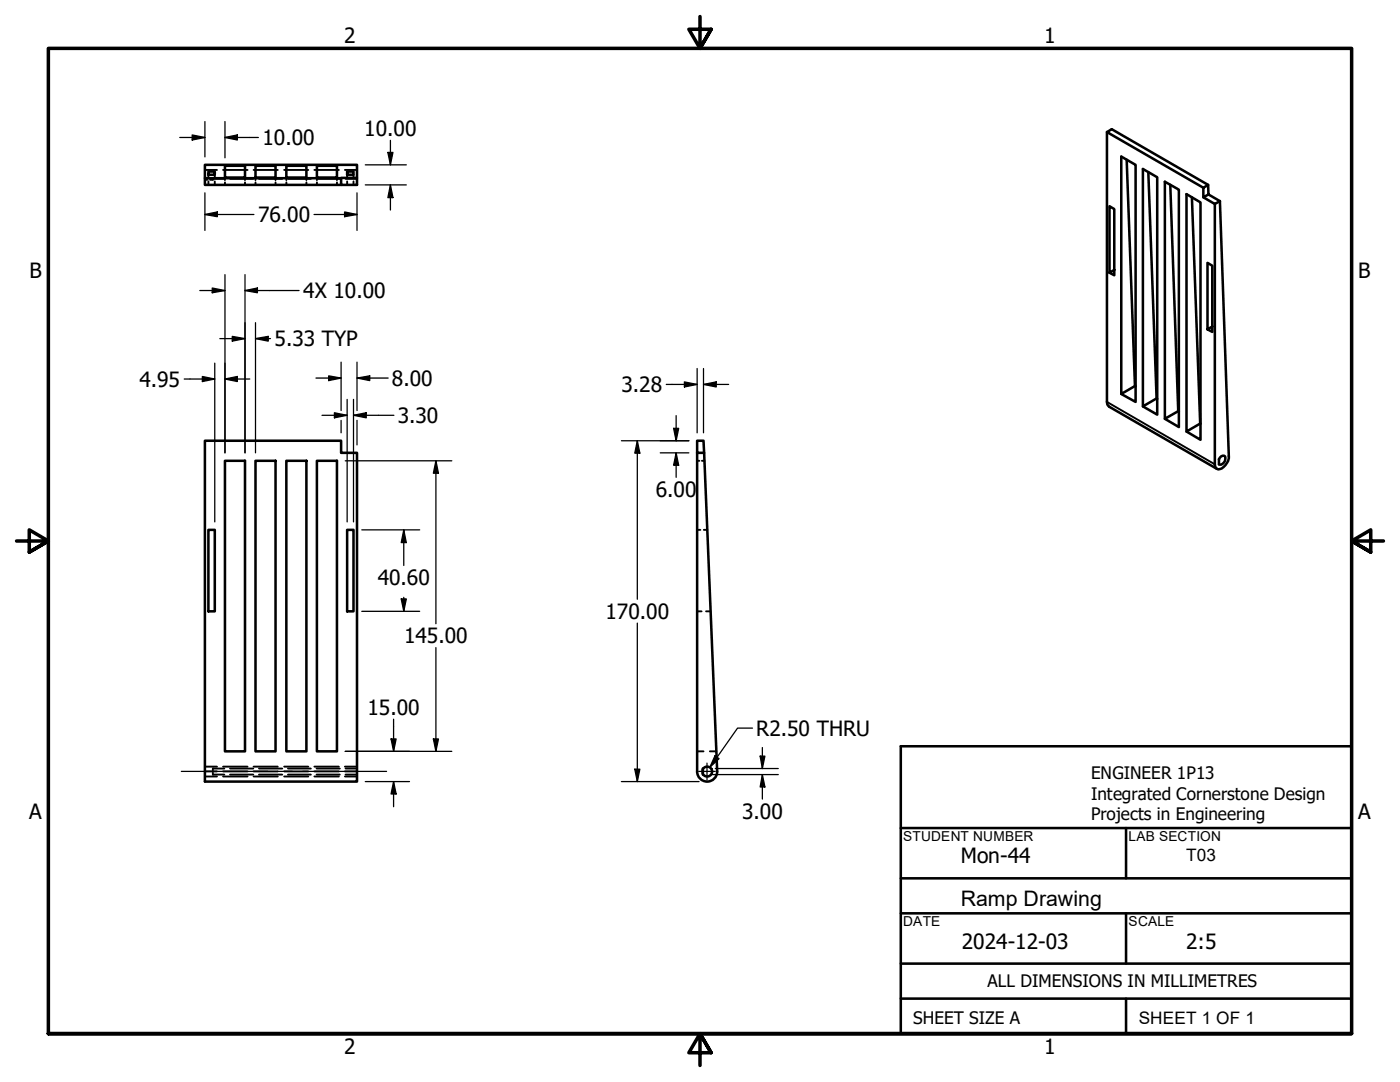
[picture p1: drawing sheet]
<svg xmlns="http://www.w3.org/2000/svg" width="279mm" height="216mm" viewBox="0 0 279 216" stroke-linecap="round" stroke-linejoin="round" font-family="sans-serif">
<!-- layer: Hidden (ANSI) -->
<g fill="none" stroke="#000" stroke-width=".38">
<path d="M40.9 35.9h.5M40.9 33.9h2.4M41.6 34.9v.7M41.6 36.2v.7M42.5 35.8l-.6 .1M42.9 34.9v.7M42.9 36.2v.7M44.5 33.9h4.9M44.8 35.7l-2.3 .1M44.9 35.4v.5M44.9 36.4v.5M45.9 35.7h4.6"/>
<path d="M48.9 35.4v.5M48.9 36.4v.5M50.6 33.9h4.8M51 35.4v.5M51 36.4v.5M51.7 35.7h4.6M55 35.4v.5M55 36.4v.5M56.7 33.9h4.8M57.1 35.4v.5M57.1 36.4v.5M57.5 35.7h4.5"/>
<path d="M61.2 35.4v.5M61.2 36.4v.5M62.7 33.9h4.9M63.2 35.7h4.6M63.2 35.4v.5M63.2 36.4v.5M67.2 35.4v.5M67.2 36.4v.5M68.8 33.9h2.4M69 35.7h2.2M69.3 34.9v.7M69.3 36.2v.7"/>
<path d="M70.5 34.9v.7M70.5 36.2v.7M139.1 91.9h.5M140.1 91.9h.5M139.1 105.7h.7M140.5 105.7h.7M139.1 122h.9M140.9 122h.9M40.9 154.9h2.4M40.9 153h2.4M40.9 153.9h2.4M42.5 154.2v.4h2.3"/>
<path d="M44.5 154.9h4.9M44.5 153h4.9M44.5 153.9h4.9M44.8 153.4h-2.3v.3M45.9 153.4h4.6M45.9 154.6h4.6M50.6 154.9h4.8M50.6 153h4.8M50.6 153.9h4.8M51.7 153.4h4.6M51.7 154.6h4.6M56.7 154.9h4.8"/>
<path d="M56.7 153h4.8M56.7 153.9h4.8M57.5 153.4h4.5M57.5 154.6h4.5M62.7 154.9h4.9M62.7 153h4.9M62.7 153.9h4.9M63.2 153.4h4.6M63.2 154.6h4.6M68.8 154.9h2.4M68.8 153h2.4M68.8 153.9h2.4"/>
<path d="M69 153.4h2.2M69 154.6h2.2M139.1 149.9h1.3M140.1 154.2l.2 .4M140.3 153.4l-.2 .3M141.7 149.9h1.2"/>
</g>
<!-- layer: Visible (ANSI) -->
<g fill="none" stroke="#000" stroke-width=".51">
<path d="M40.9 35.6h27.2M41.6 34.2h1.3v.7h-1.3zM44.9 33.1h4v2.3h-4zM51 33.1h4v2.3h-4zM57.1 33.1h4.1v2.3h-4.1zM63.2 33.1h4v2.3h-4zM68.1 35.5h3.1v1.4h-3.1zM69.3 34.2h1.2v.7h-1.2zM71.2 35.5v-2.6h-30.3v4h27.2M220.9 26.4l.1 54.2 .4 .6 21.4 12.3M224.9 31.9l1.6 45.1 .1 .1M229.2 34.4l1.6 45.1 .1 .1"/>
<path d="M233.6 36.9l1.5 45.1 .2 .1M237.9 39.4l1.7 45.2M240.2 39.4l2.2 1.3 1.1-.6M241.1 36.9l-19.2-11.1-1 .6 19.3 11.1M241.2 38.8l-.1-1.9-.9 .6v1.9l1-.6 2.3 1.3M222.4 53.8l-1 .6v-13.3l1 .6v13.2l-1-.5M243.5 40.1l1.7 50.9a2.72 2.72 0 0 1-2.1 2.7 .91 .91 0 0 1-.7-1.1v-51.9M226.5 77l-2.7 1.6v-47.4l2.8 1.7v47.3l-2.8-1.6M230.8 79.5l-2.7 1.6v-47.4l2.8 1.7v47.3l-2.8-1.6M241.9 65.2l-.9 .5v-13.2l.9 .5v13.2l-.9-.5M40.9 87.9h27.2v2.5h3.1v65.6h-30.3zM44.9 91.9h4v58h-4z"/>
<path d="M51 91.9h4v58h-4zM57.1 91.9h4.1v58h-4.1zM63.2 91.9h4v58h-4zM139.1 87.9h1.3l.1 2.5h-1.4zM139.1 90.4v63.5M140.5 90.4l2.6 63.5M235.1 82l-2.6 1.6v-47.3l2.8 1.5v47.4l-2.8-1.6M239.5 84.5l-2.7 1.6v-47.4l2.8 1.7v47.4l-2.8-1.7M243.5 91.3a.69 .69 0 0 1 1-.2 1.15 1.15 0 0 1-1.2 1.5v-1zM41.6 105.7h1.3v16.3h-1.3zM69.3 105.7h1.2v16.3h-1.2zM139.1 154a2 2 0 0 0 2 2 2 2 0 0 0 2-2"/>
<path d="M140.3 153.4v1.2M140.3 153.4a.98 .98 0 0 1 1.5-.2 .98 .98 0 0 1 0 1.5 .98 .98 0 0 1-1.5-.2"/>
</g>
<!-- layer: Visible Narrow (ANSI) -->
<path d="M220.9 80.2l21.5 12.4" fill="none" stroke="#000" stroke-width=".38"/>
<!-- layer: Border (ANSI) -->
<path d="M139.7 3.3v6.4l-2.2-3.9h4.4l-2.2 3.9 2.2-3.9M3.3 107.9h6.4l-3.9-2.2v4.5l3.9-2.3-3.9 2.3M276.1 107.9h-6.4l3.9-2.2v4.5l-3.9-2.3 3.9 2.3M9.7 206.2v-196.5h260v196.5h-260h260M141.9 210.1l-2.2-3.9 2.2 3.9h-4.4l2.2-3.9v6.4" fill="none" stroke="#000" stroke-width=".7"/>
<!-- layer: Title (ANSI) -->
<path d="M179.8 148.9h89.9v57.3h-89.9zM179.8 165.2h89.9M179.8 175.3h89.9M224.7 165.2v10.1M179.8 199.3h89.9M179.8 182.2h89.9M179.8 192.3h89.9M224.7 182.2v10.1M224.7 199.3v6.9" fill="none" stroke="#000" stroke-width=".51"/>
<!-- layer: Centerline (ANSI) -->
<path d="M36.2 153.9h17.2M55.4 153.9h3M60.4 153.9h16.8" fill="none" stroke="#000" stroke-width=".25"/>
<!-- layer: Center Mark (ANSI) -->
<path d="M139.4 153.9h3.3M141.1 152.3v3.3" fill="none" stroke="#000" stroke-width=".25"/>
<!-- layer: Dimension (ANSI) -->
<g fill="none" stroke="#000" stroke-width=".25">
<path d="M35.9 27.4h5M38.4 26.9l2.5 .5-2.5 .5zM40.9 24.3v7M40.9 38.5v7.5M44.9 27.4l2.5-.5v1zM44.9 24.3v7.2M44.9 27.4h6.7M71.2 38.5v7.5M72.9 36.9h8.2M72.9 32.9h8.2M77.4 30.4h1l-.5 2.5zM77.9 36.9l.5 2.5h-1z"/>
<path d="M77.9 28v4.9M77.9 36.9v5M39.9 58h5M40.9 42.8l2.5-.5v.9zM40.9 42.8h9.8M42.4 57.5l2.5 .5-2.5 .4zM44.9 54.8v35.6M48.9 58l2.5-.5v.9zM48.9 58h10.8M48.9 54.8v35.6M62.7 42.8h8.5M68.8 42.3l2.4 .5-2.4 .4z"/>
<path d="M36.8 75.6h6.1M40.4 75.1l2.5 .5-2.5 .5zM42.9 72.5v31.6M43.9 67.6h5M44.9 75.6l2.5-.5v1zM44.9 75.6h4.9M46.4 67.1l2.5 .5-2.5 .5zM51 67.6l2.5-.5v1zM51 67.6h3M51 64.4v26M63.1 75.4h5M65.6 75l2.5 .4-2.5 .5z"/>
<path d="M68.1 72.3v9.6M69.3 79.7v24.4M70.5 79.7v24.4M71.2 75.4l2.6-.4v.9zM71.2 75.4h6.3M71.2 72.3v9.6M133 76.7h6.1M136.6 76.2l2.5 .5-2.5 .5zM139.1 73.5v12.9M140.4 76.7l2.5-.5v1zM140.4 76.7h5M140.4 73.5v12.9"/>
<path d="M64.3 82.9h5M66.7 82.4l2.6 .5-2.6 .5zM68.1 83.9v2.5M68.9 91.9h21.3M70.5 82.9l2.6-.5v1zM70.5 82.9h8.1M71.2 83.9v4.9M87 91.9l.5 2.5h-1zM87 91.9v32.6M124 87.9h13.5M127.2 87.9l.5 2.5h-1zM127.2 87.9v31.7"/>
<path d="M131.8 90.4h5.7M134.4 85.5h1l-.5 2.4zM134.9 90.4l.5 2.4h-1zM134.9 82.9v5M134.9 90.4v4.8M72.2 105.7h11.6M80.1 119.5h1l-.5 2.5zM80.6 105.7l.5 2.6h-1zM80.6 105.7v7.1M80.6 119.2v2.8M72.2 122h11.6M87 129.2v20.7"/>
<path d="M127.2 124.3v31.7M68.9 149.9h21.3M72.9 156h8.8M78 147.4h1.1l-.6 2.5zM78.5 156l.6 2.4h-1.1zM78.5 143.5v6.4M78.5 156v5M86.5 147.4h1l-.5 2.5zM124 156h15.5M126.7 153.5h1l-.5 2.5zM141.9 154.6h13.4M141.9 153.4h.3"/>
<path d="M142.7 150.8l.8 .6-1.8 1.7zM142.7 153.4h12.6M150.2 145.3h-3l-5.5 7.8M151.7 150.9h1l-.6 2.5zM152.1 154.6l.6 2.4h-1zM152.1 149.2v4.2M152.1 154.6v4.8"/>
</g>
<g fill="#000">
<path d="M38.4 26.9l2.5 .5-2.5 .5zM44.9 27.4l2.5-.5v1zM77.4 30.4h1l-.5 2.5zM77.9 36.9l.5 2.5h-1zM42.4 57.5l2.5 .5-2.5 .4zM40.9 42.8l2.5-.5v.9zM48.9 58l2.5-.5v.9zM68.8 42.3l2.4 .5-2.4 .4zM40.4 75.1l2.5 .5-2.5 .5zM46.4 67.1l2.5 .5-2.5 .5zM44.9 75.6l2.5-.5v1zM51 67.6l2.5-.5v1z"/>
<path d="M65.6 75l2.5 .4-2.5 .5zM71.2 75.4l2.6-.4v.9zM136.6 76.2l2.5 .5-2.5 .5zM140.4 76.7l2.5-.5v1zM66.7 82.4l2.6 .5-2.6 .5zM70.5 82.9l2.6-.5v1zM87 91.9l.5 2.5h-1zM127.2 87.9l.5 2.5h-1zM134.4 85.5h1l-.5 2.4zM134.9 90.4l.5 2.4h-1zM80.1 119.5h1l-.5 2.5zM80.6 105.7l.5 2.6h-1z"/>
<path d="M78 147.4h1.1l-.6 2.5zM78.5 156l.6 2.4h-1.1zM86.5 147.4h1l-.5 2.5zM126.7 153.5h1l-.5 2.5zM142.7 150.8l.8 .6-1.8 1.7zM151.7 150.9h1l-.6 2.5zM152.1 154.6l.6 2.4h-1z"/>
</g>
<text font-size="4.3" x="191.8" y="180.8">Ramp Drawing</text>
<g font-size="4.2">
<text x="68.7" y="8.6">2</text>
<text x="208.4" y="8.6">1</text>
<text x="52.4" y="29">10.00</text>
<text x="72.7" y="27.1">10.00</text>
<text x="51.5" y="44.3">76.00</text>
<text x="5.9" y="55.5">B</text>
<text x="60.5" y="59.5">4X 10.00</text>
<text x="271.1" y="55.5">B</text>
<text x="54.8" y="69.1">5.33 TYP</text>
<text x="27.8" y="77.2">4.95</text>
<text x="78.2" y="77">8.00</text>
<text x="124" y="78.2">3.28</text>
<text x="79.4" y="84.4">3.30</text>
<text x="130.9" y="99.1">6.00</text>
<text x="75.4" y="116.8">40.60</text>
<text x="120.8" y="123.4">170.00</text>
<text x="80.6" y="128.3">145.00</text>
<text x="73.3" y="142.7">15.00</text>
<text x="150.9" y="146.8">R2.50 THRU</text>
<text x="5.8" y="163.4">A</text>
<text x="148.1" y="163.4">3.00</text>
<text x="271" y="163.4">A</text>
<text x="191.8" y="172.3">Mon-44</text>
<text x="192" y="189.4">2024-12-03</text>
<text x="236.7" y="189.4">2:5</text>
<text x="68.7" y="210.3">2</text>
<text x="208.4" y="210.3">1</text>
</g>
<g font-size="3.4">
<text x="217.7" y="155.4">ENGINEER 1P13</text>
<text x="217.7" y="159.6">Integrated Cornerstone Design</text>
<text x="217.7" y="163.7">Projects in Engineering</text>
<text x="236.7" y="171.8">T03</text>
<text x="197.1" y="197">ALL DIMENSIONS IN MILLIMETRES</text>
<text x="182.2" y="204.3">SHEET SIZE A</text>
<text x="227.3" y="204.3">SHEET 1 OF 1</text>
</g>
<g font-size="2.7">
<text x="180.3" y="167.8">STUDENT NUMBER</text>
<text x="225.2" y="167.8">LAB SECTION</text>
<text x="180.3" y="184.7">DATE</text>
<text x="225.2" y="184.8">SCALE</text>
</g>
</svg>
